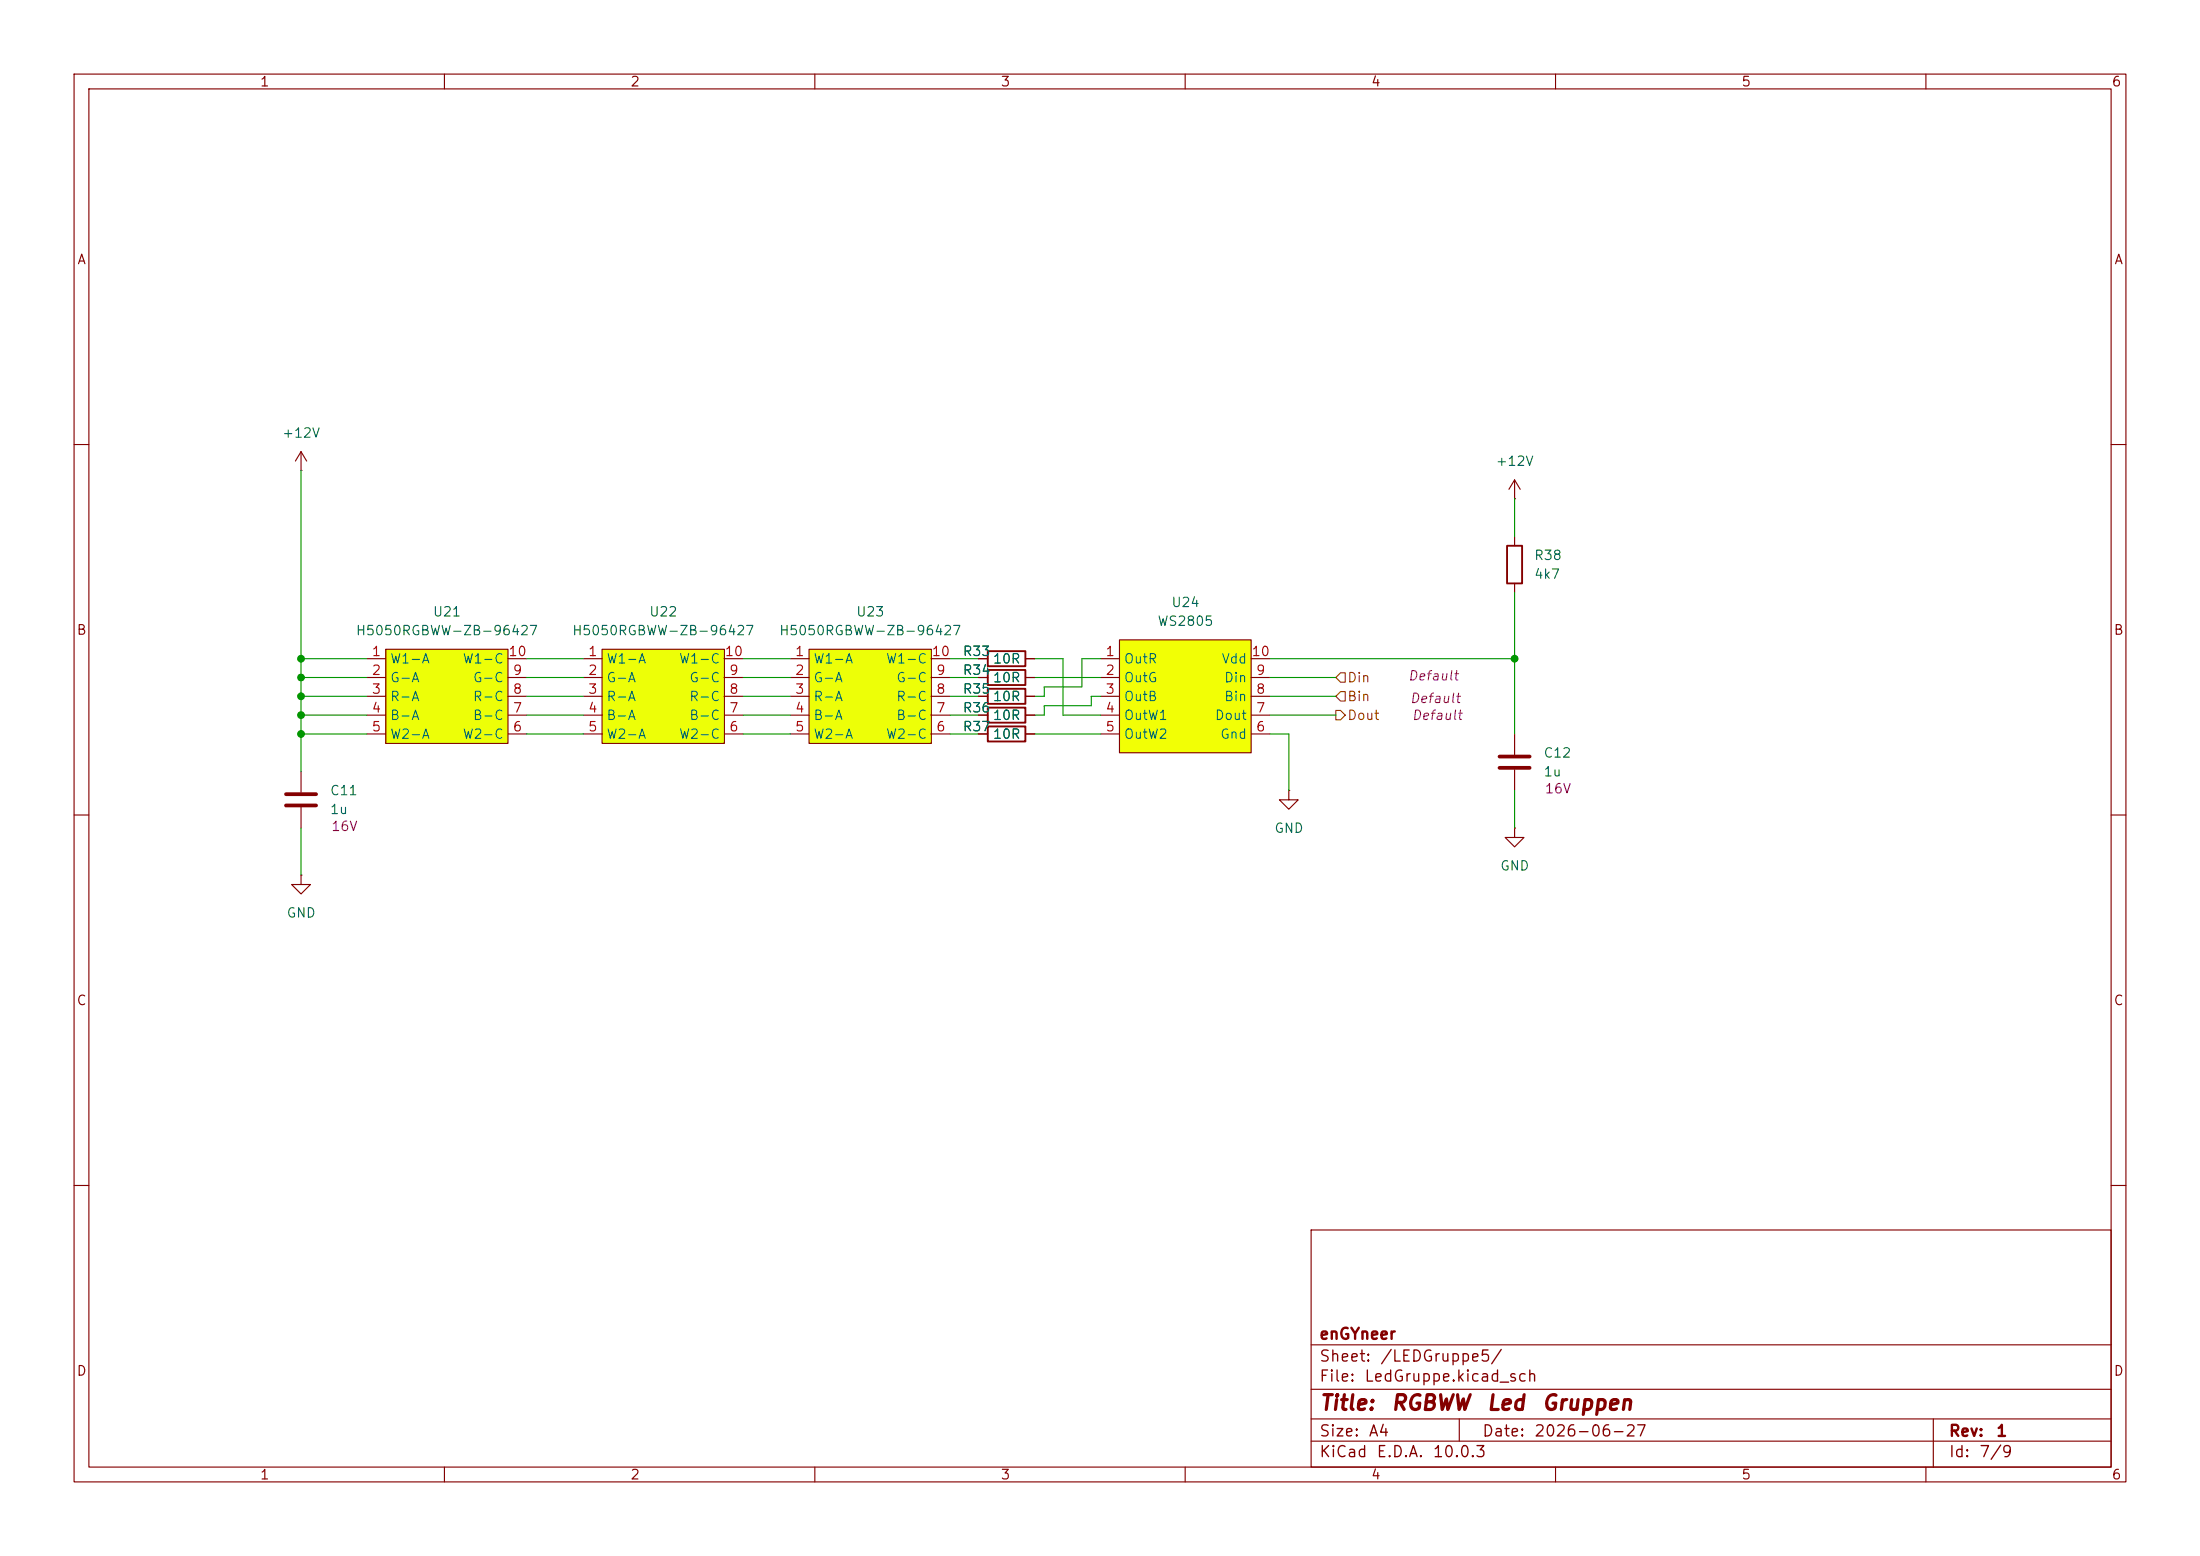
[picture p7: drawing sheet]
<svg xmlns="http://www.w3.org/2000/svg" width="297mm" height="210mm" viewBox="0 0 297 210" stroke-linecap="round" stroke-linejoin="round" font-family="sans-serif">
<g fill="none" stroke="#840000" stroke-width=".15">
<path d="M10 10h277v190h-277zM12 12h273v186h-273zM60 10v2M110 10v2M160 10v2M210 10v2M260 10v2M10 60h2M285 60h2M10 110h2M285 110h2M10 160h2"/>
<path d="M177 166h108v32h-108zM285 160h2M60 198v2M110 198v2M160 198v2M177 194.5h108M177 191.5h108M177 187.5h108M177 181.5h108M197 191.5v3M210 198v2M260 198v2"/>
<path d="M261 191.5v6.5"/>
</g>
<path d="M151.1 86.4h17.8v15.2h-17.8z" fill="#f2ff05"/>
<g fill="none" stroke="#840000" stroke-width=".15">
<path d="M132.1 94h1.2M132.1 99.1h1.2M138.4 94h1.3M138.4 99.1h1.3M148.6 88.9h2.5M148.6 91.4h2.5M148.6 94h2.5M148.6 96.5h2.5M148.6 99.1h2.5M151.1 86.4h17.8v15.2h-17.8zM168.9 88.9h2.5M168.9 91.4h2.5"/>
<path d="M168.9 94h2.5M168.9 96.5h2.5M168.9 99.1h2.5M40.6 118.1v1.3h1.3l-1.3 1.3-1.2-1.3h1.2M40.6 118.1h.1M40.6 104.1v2.8M40.6 109v2.8M174 106.7v1.3h1.3l-1.3 1.2-1.3-1.2h1.3M174 106.7h.1"/>
</g>
<path d="M133.3 98h5.1v2.1h-5.1zM133.3 93h5.1v2h-5.1z" fill="none" stroke="#840000" stroke-width=".25"/>
<path d="M38.6 107.2h4.1M38.6 108.7h4.1" fill="none" stroke="#840000" stroke-width=".51"/>
<path d="M109.2 87.6h16.5v12.7h-16.5z" fill="#edff07"/>
<path d="M106.7 88.9h2.5M106.7 91.4h2.5M106.7 94h2.5M106.7 96.5h2.5M106.7 99.1h2.5M109.2 87.6h16.5v12.7h-16.5zM125.7 88.9h2.6M125.7 91.4h2.6M125.7 94h2.6M125.7 96.5h2.6M125.7 99.1h2.6" fill="none" stroke="#840000" stroke-width=".15"/>
<path d="M52.1 87.6h16.5v12.7h-16.5z" fill="#edff07"/>
<g fill="none" stroke="#840000" stroke-width=".15">
<path d="M204.5 72.4v1.3M204.5 78.7v1.3M49.5 88.9h2.6M49.5 91.4h2.6M49.5 94h2.6M49.5 96.5h2.6M49.5 99.1h2.6M52.1 87.6h16.5v12.7h-16.5zM68.6 88.9h2.5M68.6 91.4h2.5M68.6 94h2.5M68.6 96.5h2.5"/>
<path d="M68.6 99.1h2.5"/>
</g>
<path d="M203.5 73.7h2v5h-2z" fill="none" stroke="#840000" stroke-width=".25"/>
<path d="M81.3 87.6h16.5v12.7h-16.5z" fill="#edff07"/>
<g fill="none" stroke="#840000" stroke-width=".15">
<path d="M40.6 63.5h.1M40.6 61l-.7 1.2M40.6 61l.8 1.2M40.6 61v2.5M204.5 67.3h.1M204.5 64.8l-.8 1.2M204.5 64.8l.7 1.2M204.5 64.8v2.5M78.7 88.9h2.6M78.7 91.4h2.6M78.7 94h2.6M78.7 96.5h2.6"/>
<path d="M78.7 99.1h2.6M81.3 87.6h16.5v12.7h-16.5zM97.8 88.9h2.5M97.8 91.4h2.5M97.8 94h2.5M97.8 96.5h2.5M97.8 99.1h2.5M132.1 88.9h1.2M132.1 91.4h1.2M132.1 94h1.2M132.1 96.5h1.2M132.1 99.1h1.2"/>
<path d="M138.4 88.9h1.3M138.4 91.4h1.3M138.4 94h1.3M138.4 96.5h1.3M138.4 99.1h1.3M204.5 99.1v2.8M204.5 111.8v1.2h1.2l-1.2 1.3-1.3-1.3h1.3M204.5 111.8h.1M204.5 103.9v2.8"/>
</g>
<path d="M202.4 102.1h4.1M202.4 103.6h4.1" fill="none" stroke="#840000" stroke-width=".51"/>
<path d="M133.3 90.4h5.1v2.1h-5.1zM133.3 87.9h5.1v2h-5.1zM133.3 95.5h5.1v2h-5.1z" fill="none" stroke="#840000" stroke-width=".25"/>
<path d="M180.3 95.9h.7l.6 .6-.6 .7h-.7zM181 93.3h.6v1.3h-.6l-.7-.6zM181 90.8h.6v1.3h-.6l-.7-.7z" fill="none" stroke="#725600" stroke-width=".15"/>
<g fill="none" stroke="#009600" stroke-width=".15">
<path d="M40.6 63.5v40.6M204.5 67.3v5.1M40.6 94h8.9M40.6 96.5h8.9M40.6 99.1h8.9M40.6 91.4h8.9M40.6 88.9h8.9M71.1 94h7.6M71.1 96.5h7.6M71.1 99.1h7.6M71.1 91.4h7.6M71.1 88.9h7.6"/>
<path d="M100.3 94h6.4M100.3 96.5h6.4M100.3 99.1h6.4M100.3 91.4h6.4M100.3 88.9h6.4M128.3 94h3.8M128.3 96.5h3.8M128.3 99.1h3.8M128.3 91.4h3.8M128.3 88.9h3.8M139.7 88.9h3.8v7.6h5.1M139.7 99.1h8.9"/>
<path d="M139.7 91.4h8.9M148.6 88.9h-2.6v3.8h-5v1.3h-1.3M148.6 94h-1.3v1.3h-6.3v1.2h-1.3M171.4 94h8.9M171.4 99.1h2.6v7.6M171.4 96.5h8.9M171.4 91.4h8.9M171.4 88.9h33.1M204.5 80v19.1M40.6 111.8v6.3M204.5 106.7v5.1"/>
</g>
<g fill="#009600" stroke="#009600" stroke-width=".14">
<circle cx="204.5" cy="88.9" r=".46"/>
<circle cx="40.6" cy="94" r=".46"/>
<circle cx="40.6" cy="88.9" r=".46"/>
<circle cx="40.6" cy="91.4" r=".46"/>
<circle cx="40.6" cy="99.1" r=".46"/>
<circle cx="40.6" cy="96.5" r=".46"/>
</g>
<g font-size="2" fill="#840000">
<text x="178" y="190.8">Title:</text>
<text x="187.7" y="190.8">RGBWW</text>
<text x="200.6" y="190.8">Led</text>
<text x="208" y="190.8">Gruppen</text>
</g>
<g font-size="1.5" fill="#840000">
<text x="178" y="184.2">Sheet:</text>
<text x="178" y="181.2">enGYneer</text>
<text x="186.2" y="184.2">/LEDGruppe5/</text>
<text x="178" y="186.9">File:</text>
<text x="184.1" y="186.9">LedGruppe.kicad_sch</text>
<text x="178" y="197.1">KiCad</text>
<text x="178" y="194.3">Size:</text>
<text x="184.7" y="194.3">A4</text>
<text x="185.7" y="197.1">E.D.A.</text>
<text x="193.3" y="197.1">10.0.3</text>
<text x="200" y="194.3">Date:</text>
<text x="207" y="194.3">2026-06-27</text>
<text x="263" y="194.3">Rev:</text>
<text x="263" y="197.1">Id:</text>
<text x="267.1" y="197.1">7/9</text>
<text x="269.4" y="194.3">1</text>
</g>
<g font-size="1.3" fill="#840000">
<text x="35" y="12">1</text>
<text x="85" y="12">2</text>
<text x="135" y="12">3</text>
<text x="185" y="12">4</text>
<text x="235" y="12">5</text>
<text x="285" y="12">6</text>
<text x="10.3" y="36">A</text>
<text x="285.3" y="36">A</text>
<text x="10.3" y="86">B</text>
<text x="285.3" y="86">B</text>
<text x="10.3" y="136">C</text>
<text x="285.3" y="136">C</text>
<text x="10.3" y="186">D</text>
<text x="285.3" y="186">D</text>
<text x="35" y="200">1</text>
<text x="85" y="200">2</text>
<text x="135" y="200">3</text>
<text x="185" y="200">4</text>
<text x="235" y="200">5</text>
<text x="285" y="200">6</text>
</g>
<g font-size="1.3" fill="#006464">
<text x="38" y="59.4">+12V</text>
<text x="201.8" y="63.2">+12V</text>
<text x="207" y="75.9">R38</text>
<text x="58.3" y="83.5">U21</text>
<text x="87.6" y="83.5">U22</text>
<text x="115.5" y="83.5">U23</text>
<text x="158" y="82.3">U24</text>
<text x="207" y="78.4">4k7</text>
<text x="47.9" y="86.1">H5050RGBWW-ZB-96427</text>
<text x="52.6" y="89.9">W1-A</text>
<text x="62.4" y="89.9">W1-C</text>
<text x="77.2" y="86.1">H5050RGBWW-ZB-96427</text>
<text x="81.8" y="89.9">W1-A</text>
<text x="91.6" y="89.9">W1-C</text>
<text x="105.1" y="86.1">H5050RGBWW-ZB-96427</text>
<text x="109.7" y="89.9">W1-A</text>
<text x="119.5" y="89.9">W1-C</text>
<text x="129.9" y="88.9">R33</text>
<text x="133.9" y="89.9">10R</text>
<text x="151.6" y="89.9">OutR</text>
<text x="156.2" y="84.8">WS2805</text>
<text x="164.8" y="89.9">Vdd</text>
<text x="52.6" y="92.4">G-A</text>
<text x="52.6" y="95">R-A</text>
<text x="63.8" y="95">R-C</text>
<text x="63.8" y="92.4">G-C</text>
<text x="81.8" y="92.4">G-A</text>
<text x="81.8" y="95">R-A</text>
<text x="93" y="95">R-C</text>
<text x="93" y="92.4">G-C</text>
<text x="109.7" y="92.4">G-A</text>
<text x="109.7" y="95">R-A</text>
<text x="120.9" y="95">R-C</text>
<text x="120.9" y="92.4">G-C</text>
<text x="129.9" y="93.9">R35</text>
<text x="129.9" y="91.4">R34</text>
<text x="133.9" y="95">10R</text>
<text x="133.9" y="92.4">10R</text>
<text x="151.6" y="92.4">OutG</text>
<text x="151.6" y="95">OutB</text>
<text x="165.2" y="95">Bin</text>
<text x="165.2" y="92.4">Din</text>
<text x="52.6" y="97.5">B-A</text>
<text x="52.6" y="100">W2-A</text>
<text x="62.4" y="100">W2-C</text>
<text x="63.8" y="97.5">B-C</text>
<text x="81.8" y="97.5">B-A</text>
<text x="81.8" y="100">W2-A</text>
<text x="91.6" y="100">W2-C</text>
<text x="93" y="97.5">B-C</text>
<text x="109.7" y="97.5">B-A</text>
<text x="109.7" y="100">W2-A</text>
<text x="119.5" y="100">W2-C</text>
<text x="120.9" y="97.5">B-C</text>
<text x="129.9" y="99">R37</text>
<text x="129.9" y="96.5">R36</text>
<text x="133.9" y="100">10R</text>
<text x="133.9" y="97.5">10R</text>
<text x="151.6" y="97.5">OutW1</text>
<text x="151.6" y="100">OutW2</text>
<text x="163.9" y="97.5">Dout</text>
<text x="164.6" y="100">Gnd</text>
<text x="44.5" y="107.7">C11</text>
<text x="208.3" y="105.1">1u</text>
<text x="208.3" y="102.6">C12</text>
<text x="44.5" y="110.2">1u</text>
<text x="172" y="112.7">GND</text>
<text x="202.4" y="117.8">GND</text>
<text x="38.6" y="124.2">GND</text>
</g>
<g font-size="1.3" fill="#a90000">
<text x="50.1" y="88.9">1</text>
<text x="68.5" y="88.9">10</text>
<text x="79.3" y="88.9">1</text>
<text x="97.7" y="88.9">10</text>
<text x="107.2" y="88.9">1</text>
<text x="125.7" y="88.9">10</text>
<text x="149.2" y="88.9">1</text>
<text x="168.9" y="88.9">10</text>
<text x="50.1" y="91.4">2</text>
<text x="50.1" y="94">3</text>
<text x="69.1" y="94">8</text>
<text x="69.1" y="91.4">9</text>
<text x="79.3" y="91.4">2</text>
<text x="79.3" y="94">3</text>
<text x="98.4" y="94">8</text>
<text x="98.4" y="91.4">9</text>
<text x="107.2" y="91.4">2</text>
<text x="107.2" y="94">3</text>
<text x="126.3" y="94">8</text>
<text x="126.3" y="91.4">9</text>
<text x="149.2" y="91.4">2</text>
<text x="149.2" y="94">3</text>
<text x="169.5" y="94">8</text>
<text x="169.5" y="91.4">9</text>
<text x="50.1" y="96.5">4</text>
<text x="50.1" y="99">5</text>
<text x="69.1" y="99">6</text>
<text x="69.1" y="96.5">7</text>
<text x="79.3" y="96.5">4</text>
<text x="79.3" y="99">5</text>
<text x="98.4" y="99">6</text>
<text x="98.4" y="96.5">7</text>
<text x="107.2" y="96.5">4</text>
<text x="107.2" y="99">5</text>
<text x="126.3" y="99">6</text>
<text x="126.3" y="96.5">7</text>
<text x="149.2" y="96.5">4</text>
<text x="149.2" y="99">5</text>
<text x="169.5" y="99">6</text>
<text x="169.5" y="96.5">7</text>
</g>
<g font-size="1.3" fill="#725600">
<text x="181.8" y="95">Bin</text>
<text x="181.8" y="92.4">Din</text>
<text x="181.8" y="97.5">Dout</text>
</g>
<g font-size="1.3" fill="#840084">
<text x="190" y="92.2">Default</text>
<text x="190.2" y="95.2">Default</text>
<text x="190.5" y="97.5">Default</text>
<text x="208.5" y="107.4">16V</text>
<text x="44.6" y="112.5">16V</text>
</g>
</svg>
